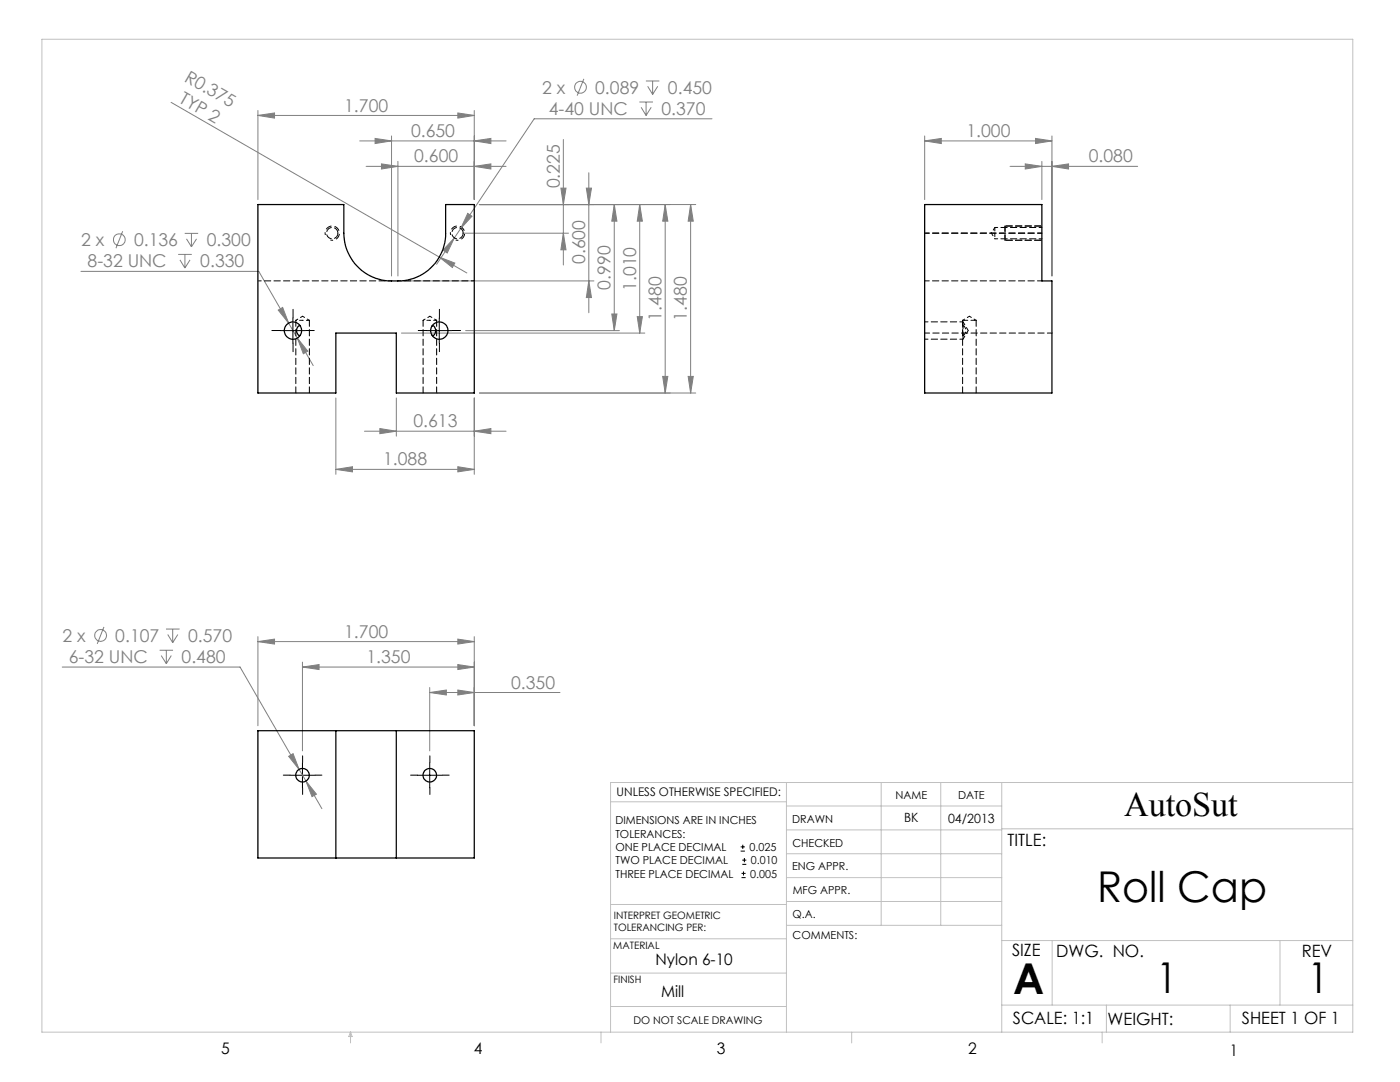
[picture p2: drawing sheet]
<svg xmlns="http://www.w3.org/2000/svg" width="279mm" height="216mm" viewBox="0 0 279 216" stroke-linecap="round" stroke-linejoin="round" font-family="sans-serif">
<g fill="none" stroke="#808080" stroke-width=".2">
<path d="M116.5 15.7l-1.3 3.4M128.9 16.2h2.7M129.3 17.2l.9 1.6M130.2 16.2v2.6M131.3 17.2l-1.1 1.6M34.1 20.4l59.1 34.1M51.5 23l3.3-.5v1.1zM51.5 22v17.8M51.5 23h43.2M71.8 28.1h29.2M73.1 33.2h27.9M74.9 27.6l3.2 .5-3.2 .5z"/>
<path d="M76.1 32.7l3.3 .5-3.3 .5zM78.1 27.1v28M79.4 32.2v22.9M91.4 22.5l3.3 .5-3.3 .6zM94.7 33.2l3.3-.5v1zM94.7 28.1l3.3-.5v1zM94.7 22v17.8M111.9 37.5h1.1l-.6 3.3zM112.4 27.8v25.1M117 37.5h1l-.5 3.3zM117.5 34.5v27.9M127.6 20.4h2.7"/>
<path d="M128 21.4l.9 1.6M128.9 20.4v2.6M130 21.4l-1.1 1.6M142.1 23.7h-35.5l-14.7 21.9M184.5 28.1l3.4-.5v1zM184.5 27.1v12.7M184.5 28.1h25.4M201.6 33.2h25.4M204.6 32.7l3.3 .5-3.3 .5zM206.7 27.6l3.2 .5-3.2 .5zM207.9 32.2v7.6M209.9 33.2l3.4-.5v1z"/>
<path d="M209.9 27.1v28M16.2 54.2h35.4l6 10.3M24.5 46.1l-1.4 3.4M35.6 50.8h2.7M35.9 51.9l1 1.6M36.9 46.6h2.6M36.9 50.8v2.7M37.2 47.7l1 1.5M37.9 51.9l-1 1.6M38.2 46.6v2.6M39.2 47.7l-1 1.5M80.4 56.1h38.1"/>
<path d="M87.7 51.3l3.1 1.2-.5 .9zM90.7 47.5l-1.4 3-.9-.6zM90.7 47.5l-3.6 5.2M91.9 45.6l-1.2 1.9M92.3 46.5h21.2M93.3 42.6l.9 .5-2.3 2.5zM95.7 40.8h43.2M112.4 46.5l.6 3.3h-1.1zM117.5 56.1l.5 3.3h-1zM122.6 40.8l.5 3.3h-1zM122.6 40.8v25.2M127.7 40.8l.5 3.3h-1z"/>
<path d="M127.7 40.8v25.7M132.8 40.8l.5 3.3h-1zM132.8 40.8v37.6M137.8 40.8l.6 3.3h-1.1zM137.8 40.8v37.6M55.5 61.9l.9-.6 1.2 3.2zM57.6 64.5l1.7 3M59.3 67.5l2.1 2.6-.9 .5zM59.3 67.5l3.2 5.5M67 79.4v15.3M79.1 79.4v7.6M80.1 66.5h48.6"/>
<path d="M92.9 66h30.7M94.7 79.4v15.3M95.7 78.4h43.2M122.1 62.7h1l-.5 3.3zM127.2 63.2h1l-.5 3.3zM132.3 75.1h1l-.5 3.3zM137.3 75.1h1.1l-.6 3.3zM67 93.7l3.3-.6v1.1zM67 93.7h27.7M72.7 86h28.3M75.8 85.5l3.3 .5-3.3 .5zM91.4 93.1l3.3 .6-3.3 .5z"/>
<path d="M94.7 86l3.3-.5v1zM12.4 133.1h35.5l11.8 20.4M20.7 125.1l-1.3 3.4M31.9 129.8h2.6M32.2 130.8l1 1.6M33.1 125.5h2.7M33.2 129.8v2.6M33.5 126.6l1 1.6M34.2 130.8l-1 1.6M34.5 125.5v2.7M35.5 126.6l-1 1.6M51.5 128l3.3-.5v1z"/>
<path d="M51.5 127v17.8M51.5 128h43.2M60.4 133.1l3.3-.5v1zM60.4 132.1v17.7M60.4 133.1h34.3M85.8 138.2l3.3-.5v1zM85.8 137.2v12.6M85.8 138.2h26M91.4 137.7l3.3 .5-3.3 .5zM91.4 132.6l3.3 .5-3.3 .5zM91.4 127.5l3.3 .5-3.3 .5zM94.7 127v17.8"/>
<path d="M57.6 150.9l.9-.5 1.2 3.1zM59.7 153.5l1.4 2.4M61.1 155.9l2 2.6-.8 .5zM61.1 155.9l3.1 5.5"/>
<circle cx="115.8" cy="17.4" r="1.17"/>
<circle cx="23.8" cy="47.8" r="1.18"/>
<circle cx="20.1" cy="126.8" r="1.19"/>
</g>
<g fill="none" stroke="#000" stroke-width=".2">
<path d="M56 66h5M58.5 63.5v5M85.2 66h5M87.7 63.5v5M57.9 154.7h5M60.4 152.2v5M83.3 154.7h5M85.8 152.2v5M147.8 169.8h.9M147.8 169h.9M148 175.1h.8M148 174.3h.8"/>
<path d="M148.1 172.5h.8M148.1 171.6h.8M148.2 168.6v.8M148.4 173.9v.8M148.6 171.2v.8"/>
</g>
<path d="M65.9 47.9a1.42 1.42 0 0 0 1.8-1.3 1.42 1.42 0 0 0-1.5-1.5 1.42 1.42 0 0 0-1.3 1.8M90.9 47.9a1.42 1.42 0 0 0 1.8-1.3 1.42 1.42 0 0 0-1.5-1.5 1.42 1.42 0 0 0-1.3 1.8" fill="none" stroke="#000" stroke-width=".2" stroke-dasharray="1.3 .6" stroke-dashoffset=".7" stroke-linecap="butt"/>
<g fill="none" stroke="#000" stroke-width=".2" stroke-dasharray="15.2 1.3 1.3 1.3">
<path d="M56 66h-1.7M58.5 68.5v1.7M58.5 63.5v-1.8M61 66h1.7M85.2 66h-1.7M87.7 68.5v1.7M87.7 63.5v-1.8M90.2 66h1.7M57.9 154.7h-1.4M60.4 152.2v-1.4M60.4 157.2v1.3M62.9 154.7h1.3"/>
<path d="M83.3 154.7h-1.4M85.8 152.2v-1.4M85.8 157.2v1.3M88.3 154.7h1.3"/>
</g>
<g fill="none" stroke="#c0c0c0" stroke-width=".2">
<path d="M8.4 7.8h261.6v198.2h-261.6zM121.8 160h35.2M157 156.1v49.9M175.9 156.1v28.5M187.7 156.1v28.5M199.9 156.1v49.9M270 156.1h-148.2v49.9M157 170.4h42.9M157 165.6h42.9M157 160.8h42.9M157 175.1h42.9M157 179.9h42.9"/>
<path d="M199.9 165.4h70.1M121.8 194.2h35.2M121.8 187.3h35.2M121.8 180.5h35.2M157 184.6h42.9M199.9 187.7h70.1M210 187.7v12.9M255.4 187.7v12.9M70 206v2.1M70 206l.3 .8h-.7zM119.9 206v2.1M121.8 200.8h35.2"/>
<path d="M170 206v2.1M199.9 200.6h70.1M220 206v2.1M220.8 200.6v5.4M245.5 200.6v5.4"/>
</g>
<path d="M207.9 47.9h-7.3M207.9 45.1h-7.3" fill="none" stroke="#000" stroke-width=".2" stroke-dasharray="1.3 .6" stroke-dashoffset="-.2"/>
<path d="M200.6 45.1v2.8" fill="none" stroke="#000" stroke-width=".2" stroke-dasharray="1.3 .6" stroke-dashoffset=".2"/>
<g fill="#808080">
<path d="M87.7 51.3l3.1 1.2-.5 .9z"/>
<path d="M91.4 137.7l3.3 .5-3.3 .5zM85.8 138.2l3.3-.5v1zM91.4 132.6l3.3 .5-3.3 .5zM60.4 133.1l3.3-.5v1zM91.4 127.5l3.3 .5-3.3 .5zM51.5 128l3.3-.5v1zM209.9 33.2l3.4-.5v1zM204.6 32.7l3.3 .5-3.3 .5zM206.7 27.6l3.2 .5-3.2 .5zM184.5 28.1l3.4-.5v1z"/>
<path d="M59.3 67.5l1.2 3.1 .9-.5zM55.5 61.9l2.1 2.6-1.2-3.2zM90.7 47.5l-2.3 2.4 .9 .6zM93.3 42.6l-1.4 3 2.3-2.5zM61.1 155.9l1.2 3.1 .8-.5zM57.6 150.9l2.1 2.6-1.2-3.1z"/>
<path d="M94.7 33.2l3.3-.5v1zM76.1 32.7l3.3 .5-3.3 .5zM94.7 28.1l3.3-.5v1zM74.9 27.6l3.2 .5-3.2 .5zM91.4 22.5l3.3 .5-3.3 .6zM51.5 23l3.3-.5v1.1zM94.7 86l3.3-.5v1zM75.8 85.5l3.3 .5-3.3 .5zM91.4 93.1l3.3 .6-3.3 .5zM67 93.7l3.3-.6v1.1z"/>
<path d="M132.3 75.1h1l-.5 3.3zM132.8 40.8l.5 3.3h-1z"/>
<path d="M117 37.5h1l-.5 3.3zM117.5 56.1l.5 3.3h-1zM122.6 40.8l.5 3.3h-1zM122.1 62.7h1l-.5 3.3zM127.7 40.8l.5 3.3h-1zM127.2 63.2h1l-.5 3.3zM137.8 40.8l.6 3.3h-1.1zM137.3 75.1h1.1l-.6 3.3zM111.9 37.5h1.1l-.6 3.3zM112.4 46.5l.6 3.3h-1.1z"/>
</g>
<g fill="none" stroke="#000" stroke-width=".25">
<path d="M51.5 40.8h17.1v5.7a9.7 9.7 0 0 0 10.8 9.6 9.5 9.5 0 0 0 9.5-9.6v-5.7h5.8v37.6h-15.6v-11.9h-12.1v11.9h-15.5zM184.5 40.8h23.4v15.3h2v22.3h-25.4zM59.9 65a.85 .85 0 0 0-.7 1.3l.3 .6h.4M86.3 65a.94 .94 0 0 1 .6 1.5l-.4 .4h-.2M51.5 145.8h43.2v25.4h-43.2zM67 145.8v25.4M79.1 145.8v25.4"/>
<circle cx="58.5" cy="66" r="1.73"/>
<circle cx="87.7" cy="66" r="1.73"/>
<circle cx="60.4" cy="154.7" r="1.34"/>
<circle cx="85.8" cy="154.7" r="1.34"/>
</g>
<path d="M197.9 46.5l.6 1.1M198.5 47.6h9.4M198.5 45.4l-.6 1.1M207.9 45.4h-9.4M60.4 63.9h-1.4M61.7 63.9h-1.3M85.8 63.9h-1.4M87.1 63.9h-1.3" fill="none" stroke="#000" stroke-width=".2" stroke-dasharray="1.3 .6" stroke-dashoffset=".7"/>
<path d="M67.4 46.5a1.13 1.13 0 0 1-1.6 1 1.13 1.13 0 0 1-.2-1.9 1.13 1.13 0 0 1 1.8 .7v.2M92.4 46.5a1.13 1.13 0 0 1-1.6 1 1.13 1.13 0 0 1-.2-1.9 1.13 1.13 0 0 1 1.8 .7v.2M192.2 67.7v-3.5" fill="none" stroke="#000" stroke-width=".2" stroke-dasharray="1.3 .6" stroke-dashoffset="-.1"/>
<path d="M78.2 56h-26.7M94.7 56h-15.3M198.5 46.5v1.1M198.5 45.4v1.1M184.6 67.7h7.6M192.2 67.7l1-1.7M192.2 64.2h-7.6M193.2 66l-1-1.8" fill="none" stroke="#000" stroke-width=".2" stroke-dasharray="1.3 .6" stroke-dashoffset=".6"/>
<path d="M60.4 63.1l-1.4 .8M61.7 63.9l-1.3-.8M85.8 63.1l-1.4 .8M87.1 63.9l-1.3-.8M193.5 63.1l-1.4 .8M194.8 63.9l-1.3-.8" fill="none" stroke="#000" stroke-width=".2" stroke-dasharray="1.3 .6" stroke-dashoffset=".8"/>
<path d="M59 63.9v14.5M61.7 78.4v-14.5M84.4 63.9v14.5M87.1 78.4v-14.5M192.1 63.9v14.5M194.8 78.4v-14.5" fill="none" stroke="#000" stroke-width=".2" stroke-dasharray="1.3 .6" stroke-dashoffset=".1"/>
<path d="M184.6 46.5h23.3M184.6 56h23.3M192.2 66.9a1.06 1.06 0 0 0 .6-.9 1.06 1.06 0 0 0-.6-1" fill="none" stroke="#000" stroke-width=".2" stroke-dasharray="1.3 .6" stroke-dashoffset=".4"/>
<path d="M192.2 65v1.9" fill="none" stroke="#000" stroke-width=".2" stroke-dasharray="1.3 .6" stroke-dashoffset="1"/>
<path d="M194.8 63.9h-2.7" fill="none" stroke="#000" stroke-width=".2" stroke-dasharray="1.3 .6" stroke-dashoffset=".2"/>
<path d="M210 66.5h-25.4" fill="none" stroke="#000" stroke-width=".2" stroke-dasharray="1.3 .6" stroke-dashoffset=".3"/>
<g font-size="8.5">
<text x="219" y="179.9">Roll Cap</text>
<text x="202.2" y="198.3">A</text>
<text x="230.8" y="198.1">1</text>
<text x="260.9" y="198.1">1</text>
</g>
<text font-size="6.9" x="224.3" y="162.9">AutoSut</text>
<g font-size="3.5" fill="#808080">
<text x="36.6" y="16.1" transform="rotate(30 36.6 16.1)">R0.375</text>
<text x="35.6" y="20.3" transform="rotate(30 35.6 20.3)">TYP 2</text>
<text x="68.7" y="22.3">1.700</text>
<text x="108.2" y="18.7">2 x</text>
<text x="109.5" y="22.9">4-40 UNC</text>
<text x="118.8" y="18.7">0.089</text>
<text x="132" y="22.9">0.370</text>
<text x="133.3" y="18.7">0.450</text>
<text x="82" y="27.3">0.650</text>
<text x="192.9" y="27.3">1.000</text>
<text x="82.7" y="32.4">0.600</text>
<text x="217.3" y="32.4">0.080</text>
<text x="111.7" y="37.6" transform="rotate(-90 111.7 37.6)">0.225</text>
<text x="16.2" y="49.2">2 x</text>
<text x="17.5" y="53.4">8-32 UNC</text>
<text x="26.7" y="49.2">0.136</text>
<text x="40" y="53.4">0.330</text>
<text x="41.3" y="49.2">0.300</text>
<text x="116.8" y="52.7" transform="rotate(-90 116.8 52.7)">0.600</text>
<text x="121.9" y="57.8" transform="rotate(-90 121.9 57.8)">0.990</text>
<text x="126.9" y="58" transform="rotate(-90 126.9 58)">1.010</text>
<text x="132" y="64" transform="rotate(-90 132 64)">1.480</text>
<text x="137.1" y="64" transform="rotate(-90 137.1 64)">1.480</text>
<text x="82.5" y="85.3">0.613</text>
<text x="76.5" y="92.9">1.088</text>
<text x="12.4" y="128.1">2 x</text>
<text x="23" y="128.1">0.107</text>
<text x="37.5" y="128.1">0.570</text>
<text x="68.7" y="127.2">1.700</text>
<text x="13.7" y="132.3">6-32 UNC</text>
<text x="36.2" y="132.3">0.480</text>
<text x="73.1" y="132.3">1.350</text>
<text x="102" y="137.4">0.350</text>
</g>
<g font-size="3.4">
<text x="201.1" y="168.8">TITLE:</text>
<text x="202" y="190.8">SIZE</text>
<text x="210.8" y="190.9">DWG. NO.</text>
<text x="259.8" y="191">REV</text>
<text x="202.1" y="204.4">SCALE: 1:1</text>
<text x="221" y="204.5">WEIGHT:</text>
<text x="247.8" y="204.4">SHEET 1 OF 1</text>
</g>
<g font-size="3.2">
<text x="130.8" y="192.5">Nylon 6-10</text>
<text x="131.9" y="198.9">Mill</text>
<text x="44.2" y="210.4">5</text>
<text x="94.6" y="210.3">4</text>
<text x="143.1" y="210.4">3</text>
<text x="193.2" y="210.3">2</text>
<text x="245.4" y="210.6">1</text>
</g>
<g font-size="2.5">
<text x="180.4" y="164.1">BK</text>
<text x="189.2" y="164.2">04/2013</text>
</g>
<text font-size="2.4" x="123.1" y="158.9">UNLESS OTHERWISE SPECIFIED:</text>
<g font-size="2.2">
<text x="178.7" y="159.4">NAME</text>
<text x="191.2" y="159.4">DATE</text>
<text x="122.8" y="164.5">DIMENSIONS ARE IN INCHES</text>
<text x="122.8" y="167.1">TOLERANCES:</text>
<text x="158.1" y="164.2">DRAWN</text>
<text x="122.8" y="172.4">TWO PLACE DECIMAL</text>
<text x="122.8" y="169.8">ONE PLACE DECIMAL</text>
<text x="149.6" y="169.8">0.025</text>
<text x="149.9" y="172.5">0.010</text>
<text x="158.1" y="173.7">ENG APPR.</text>
<text x="158.2" y="169.1">CHECKED</text>
<text x="122.8" y="175.1">THREE PLACE DECIMAL</text>
<text x="149.7" y="175.1">0.005</text>
<text x="158.2" y="178.4">MFG APPR.</text>
<text x="158.2" y="183.2">Q.A.</text>
<text x="158.2" y="187.4">COMMENTS:</text>
</g>
<text font-size="2.1" x="126.4" y="204.3">DO NOT SCALE DRAWING</text>
<g font-size="2">
<text x="122.5" y="183.3">INTERPRET GEOMETRIC</text>
<text x="122.5" y="185.9">TOLERANCING PER:</text>
<text x="122.4" y="189.4">MATERIAL</text>
<text x="122.4" y="196.2">FINISH</text>
</g>
</svg>
